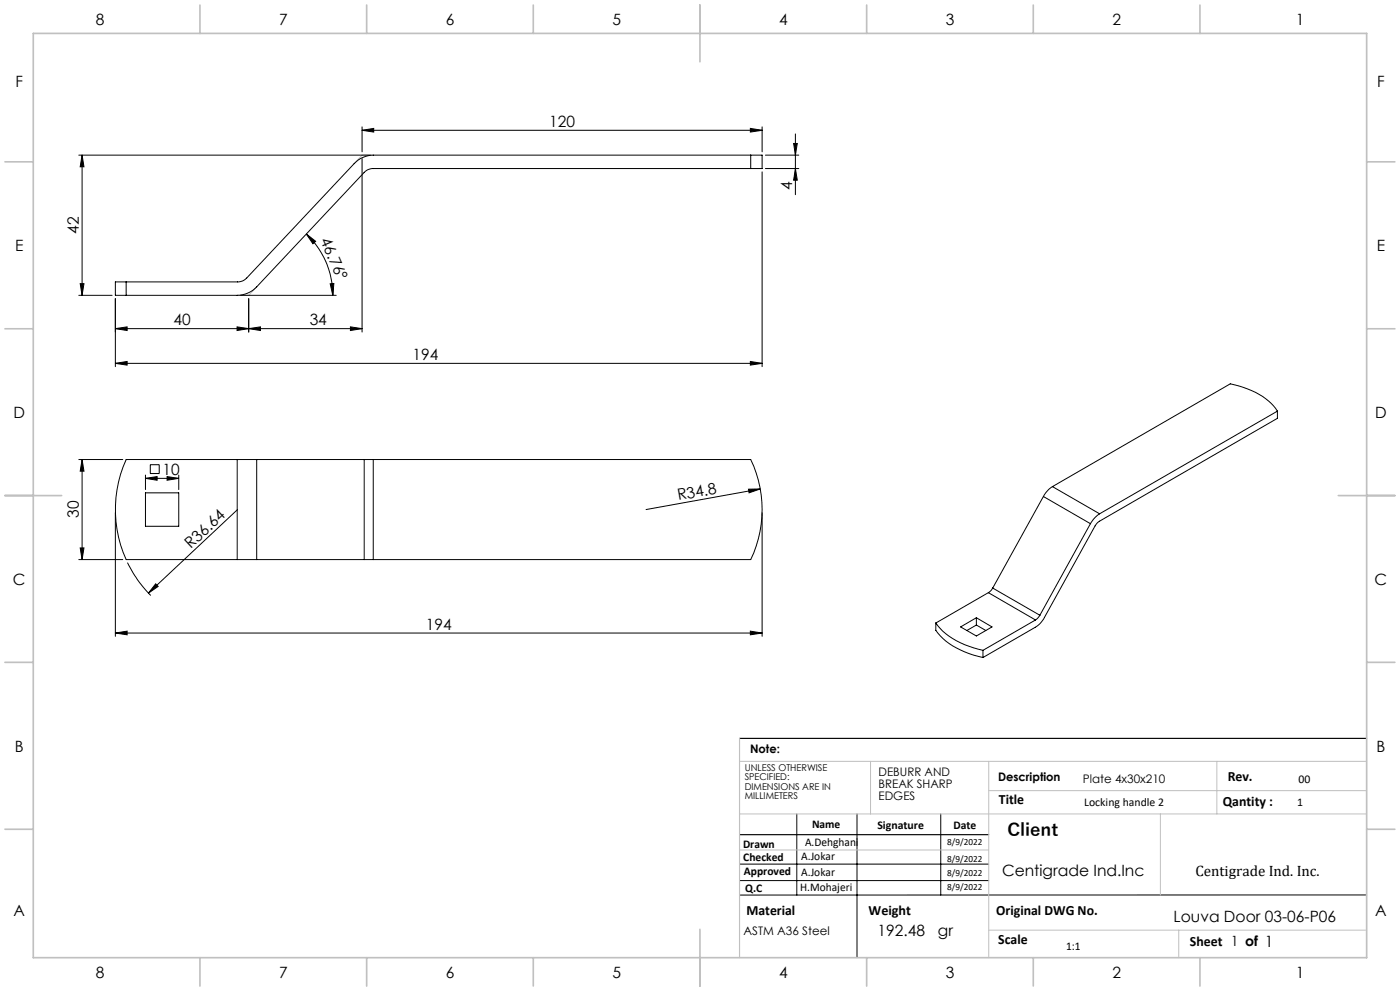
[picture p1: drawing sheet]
<svg xmlns="http://www.w3.org/2000/svg" width="420mm" height="297mm" viewBox="0 0 420 297" stroke-linecap="round" stroke-linejoin="round" font-family="sans-serif">
<g fill="none" stroke="#000" stroke-width=".3">
<path d="M108.6 39l3.5-.5v1.1zM108.6 38v7.5M108.6 39h120M225.1 38.5l3.5 .5-3.5 .6zM228.6 38v7.5M23.6 46.5h87.5M24.6 46.5l.6 3.5h-1.1zM24.6 46.5v42M108.6 47.5v52M225.2 46.5h-113.1a8 8 0 0 0-5.8 2.5l-32.3 34.3a3.5 3.5 0 0 1-2.7 1.2h-33.4M225.2 50.5h-113.2a3.5 3.5 0 0 0-2.7 1.2l-32.3 34.3a8.2 8.2 0 0 1-5.8 2.5h-33.3M225.2 46.5h3.4v4h-3.4"/>
<path d="M225.2 46.5v4M228.6 51.5v58.4M229.6 46.5h10M229.6 50.5h10M238.1 43h1.1l-.6 3.5zM238.6 50.5l.6 3.5h-1.1zM238.6 40.1v18.2M91.9 70.1l2.8 2.2-.8 .8zM91.9 70.1a25 25 0 0 1 7.9 18.4M23.6 88.5h10M24.1 85h1.1l-.6 3.5zM34.6 98.5l3.5-.5v1.1z"/>
<path d="M34.6 89.5v20.4M37.9 84.5h-3.3v4h3.3M37.9 84.5v4M71.1 98l3.5 .5-3.5 .6zM72.2 88.5h28.7M74.6 98.5l3.5-.5v1.1zM74.6 89.5v10M99.1 85.1l1.1-.1-.4 3.5zM105.1 98l3.5 .5-3.5 .6zM108.6 98.5h-74M34.6 108.9l3.5-.6v1.1zM34.6 108.9h194"/>
<path d="M225.1 108.3l3.5 .6-3.5 .5zM23.6 137.7h13.2M24.6 137.7l.6 3.5h-1.1zM24.6 137.7v30M45.1 139.3h2.7v2.6h-2.7zM71.2 137.7h-33.3a36.4 36.4 0 0 0 0 30h33.3M71.2 137.7h5.8M71.2 137.7v30M77 137.7h32.3M77 137.7v30M109.3 137.7h2.7M109.3 137.7v30"/>
<path d="M112 137.7h113.2a34.6 34.6 0 0 1 0 30h-113.2M112 137.7v30M383.2 123.2v2.2l-53.9 31.2-.8 1-15.2 27.4a7 7 0 0 1-2.7 3l-15.7 9.1M383.2 123.2a19.3 19.3 0 0 0-11.4-7.5l-2.7-.7-53.4 30.8M383.2 123.2l-53.3 30.8M34.6 153.7v37M43.6 147.7h10v10h-10zM43.6 143.4l3.5-.6v1.1zM43.6 142.4v4.3M43.6 143.4h10M50.1 142.8l3.5 .6-3.5 .5zM53.6 142.4v4.3"/>
<path d="M71.3 152.7l-26.8 25.1M224.5 146.6l3.6-.1-3.4 1.2zM228.1 146.5l-34.3 6.2M228.6 153.7v37M313 148.8l14.1 8.1M313 148.8l-15.2 27.4M315.7 145.8a7.9 7.9 0 0 0-2.7 3M315.7 145.8l14.2 8.2M327.1 156.9l-15.1 27.5M329.9 154a8.4 8.4 0 0 0-2.8 2.9M23.6 167.7h13.2M24.1 164.2h1.1l-.6 3.5z"/>
<path d="M38.2 168.6l3.1 5.2 3.9 4.7M46.7 175l.7 .8-2.9 2zM71.2 167.7h5.8M77 167.7h32.3M109.3 167.7h2.7M296.5 177.6l14.2 8.2M296.5 177.6l-15.8 9.1M297.8 176.2l-1.3 1.4M297.8 176.2l14.2 8.2M34.6 189.7l3.5-.5v1zM34.6 189.7h194M225.1 189.2l3.5 .5-3.5 .5z"/>
<path d="M280.7 186.7v2.2a22.2 22.2 0 0 0 14.2 8.2M280.7 186.7a22.4 22.4 0 0 0 14.2 8.2M288.2 187.9l4.7-2.8 4.7 2.8-4.7 2.7zM292.9 185.1v2.2M292.9 187.3l-2.8 1.6M292.9 187.3l2.8 1.6M294.9 194.9v2.2M310.7 185.8l-15.8 9.1M312 184.4l-1.3 1.4M221.9 259h74.7M239 243.9v24.3M257.1 243.9v43.1"/>
<path d="M282.2 243.9v24.3M221.9 263.9h74.7M410 268.2h-188.1"/>
</g>
<path d="M221.9 221.3h188.1M221.9 250.2h74.7" fill="none" stroke="#000" stroke-width=".35"/>
<path d="M112.1 46.5h-3.5l-2.3 2.5M77 86l-2.4 2.5h-3.4M221.9 228.2h188.1M261.2 228.2v15.7M296.6 228.2v58.8M296.6 237h113.4M365.1 228.2v15.7M221.9 243.9h188.1M221.9 254.7h74.7M348.1 243.9v24.3M296.6 278.8h113.4M353.6 278.8v8.2" fill="none" stroke="#c0c0c0" stroke-width=".3"/>
<path d="M221.9 221.3v65.7" fill="none" stroke="#c0c0c0" stroke-width=".35"/>
<g fill="none" stroke="#c0c0c0" stroke-width=".5">
<path d="M10 10h400v277h-400zM60 1.5v8.5M110 1.5v8.5M160 1.5v8.5M210 1.5v17M260 1.5v8.5M310 1.5v8.5M360 1.5v8.5M1.5 48.5h8.5M410 48.5h8.5M1.5 98.5h8.5M410 98.5h8.5"/>
<path d="M1.5 148.5h17M401.5 148.5h17M1.5 198.5h8.5M410 198.5h8.5M1.5 248.5h8.5M410 248.5h8.5M210 278.5v17M60 287v8.5M110 287v8.5M160 287v8.5M260 287v8.5M310 287v8.5"/>
<path d="M360 287v8.5"/>
</g>
<g fill="#000">
<path d="M224.5 146.6l3.6-.1-3.4 1.2zM46.7 175l.7 .8-2.9 2z"/>
<path d="M108.6 39l3.5-.5v1.1zM225.1 38.5l3.5 .5-3.5 .6zM74.6 98.5l3.5-.5v1.1zM105.1 98l3.5 .5-3.5 .6z"/>
<path d="M238.1 43h1.1l-.6 3.5zM238.6 50.5l.6 3.5h-1.1zM24.6 137.7l.6 3.5h-1.1zM24.1 164.2h1.1l-.6 3.5z"/>
<path d="M24.1 85h1.1l-.6 3.5zM24.6 46.5l.6 3.5h-1.1z"/>
<path d="M71.1 98l3.5 .5-3.5 .6zM34.6 98.5l3.5-.5v1.1z"/>
<path d="M99.1 85.1l1.1-.1-.4 3.5zM91.9 70.1l2.8 2.2-.8 .8z"/>
<path d="M34.6 108.9l3.5-.6v1.1zM225.1 108.3l3.5 .6-3.5 .5zM43.6 143.4l3.5-.6v1.1zM50.1 142.8l3.5 .6-3.5 .5z"/>
<path d="M34.6 189.7l3.5-.5v1zM225.1 189.2l3.5 .5-3.5 .5z"/>
</g>
<text font-size="5.3" x="302.2" y="250.7">Client</text>
<g font-size="4.7">
<text x="28.7" y="7.6">8</text>
<text x="83.7" y="7.6">7</text>
<text x="133.7" y="7.6">6</text>
<text x="183.7" y="7.6">5</text>
<text x="233.7" y="7.6">4</text>
<text x="283.7" y="7.6">3</text>
<text x="333.7" y="7.6">2</text>
<text x="388.7" y="7.6">1</text>
<text x="4.6" y="26.1">F</text>
<text x="413.1" y="26.1">F</text>
<text x="164.8" y="38">120</text>
<text x="237.6" y="57" transform="rotate(-90 237.6 57)">4</text>
<text x="23.6" y="70.1" transform="rotate(-90 23.6 70.1)">42</text>
<text x="96" y="71.9" transform="rotate(67 96 71.9)">46.76°</text>
<text x="4.5" y="75.3">E</text>
<text x="413" y="75.3">E</text>
<text x="52.1" y="97.5">40</text>
<text x="92.9" y="97.5">34</text>
<text x="123.8" y="107.9">194</text>
<text x="4" y="125.3">D</text>
<text x="412.5" y="125.3">D</text>
<text x="48.7" y="142.3">10</text>
<text x="203.5" y="150" transform="rotate(-10 203.5 150)">R34.8</text>
<text x="23.6" y="155.3" transform="rotate(-90 23.6 155.3)">30</text>
<text x="57.3" y="164.5" transform="rotate(-43 57.3 164.5)">R36.64</text>
<text x="3.9" y="175.3">C</text>
<text x="412.4" y="175.3">C</text>
<text x="127.8" y="188.7">194</text>
<text x="4.4" y="225.3">B</text>
<text x="412.9" y="225.3">B</text>
<text x="300.6" y="262.6">Centigrade Ind.Inc</text>
<text x="4" y="274.6">A</text>
<text x="412.5" y="274.6">A</text>
<text x="263.3" y="280.5">192.48</text>
<text x="281.4" y="280.5">gr</text>
<text x="352.1" y="276.4">Louva Door 03-06-P06</text>
<text x="28.7" y="293.1">8</text>
<text x="83.7" y="293.1">7</text>
<text x="133.7" y="293.1">6</text>
<text x="183.7" y="293.1">5</text>
<text x="233.7" y="293.1">4</text>
<text x="283.7" y="293.1">3</text>
<text x="333.7" y="293.1">2</text>
<text x="388.7" y="293.1">1</text>
</g>
<text font-size="4.5" x="358.6" y="262.6">Centigrade Ind. Inc.</text>
<g font-size="4.2">
<text x="368.3" y="234.1">Rev.</text>
<text x="299.7" y="240.9">Title</text>
<text x="366.8" y="241.6">Qantity :</text>
<text x="223.9" y="274.2">Material</text>
<text x="260.6" y="274.2">Weight</text>
<text x="298.9" y="274.2">Original DWG No.</text>
<text x="299.5" y="282.8">Scale</text>
<text x="357" y="283.6">Sheet 1 of 1</text>
</g>
<g font-size="3.5">
<text x="225" y="225.7">Note:</text>
<text x="263.6" y="232.6">DEBURR AND</text>
<text x="263.6" y="236.1">BREAK SHARP</text>
<text x="263.6" y="239.7">EDGES</text>
<text x="299.4" y="234.1">Description</text>
<text x="324.9" y="234.7">Plate 4x30x210</text>
<text x="389.6" y="234.7">00</text>
<text x="325.3" y="241.6">Locking handle 2</text>
<text x="389.2" y="241.6">1</text>
<text x="243.6" y="248.1">Name</text>
<text x="263.2" y="248.5">Signature</text>
<text x="286" y="248.5">Date</text>
<text x="222.9" y="254">Drawn</text>
<text x="240.4" y="257.8">A.Jokar</text>
<text x="241.5" y="253.6">A.Dehghani</text>
<text x="223" y="258.1">Checked</text>
<text x="223.2" y="262.1">Approved</text>
<text x="240.4" y="262.4">A.Jokar</text>
<text x="223.6" y="267.4">Q.C</text>
<text x="240.1" y="267.1">H.Mohajeri</text>
<text x="223.1" y="280.2">ASTM A36 Steel</text>
<text x="319.8" y="284.6">1:1</text>
</g>
<g font-size="2.8">
<text x="223.4" y="231">UNLESS OTHERWISE</text>
<text x="223.4" y="233.8">SPECIFIED:</text>
<text x="223.4" y="236.7">DIMENSIONS ARE IN</text>
<text x="223.4" y="239.5">MILLIMETERS</text>
<text x="284.2" y="253.2">8/9/2022</text>
<text x="284.2" y="258.4">8/9/2022</text>
<text x="284.2" y="262.7">8/9/2022</text>
<text x="284.2" y="266.6">8/9/2022</text>
</g>
</svg>
